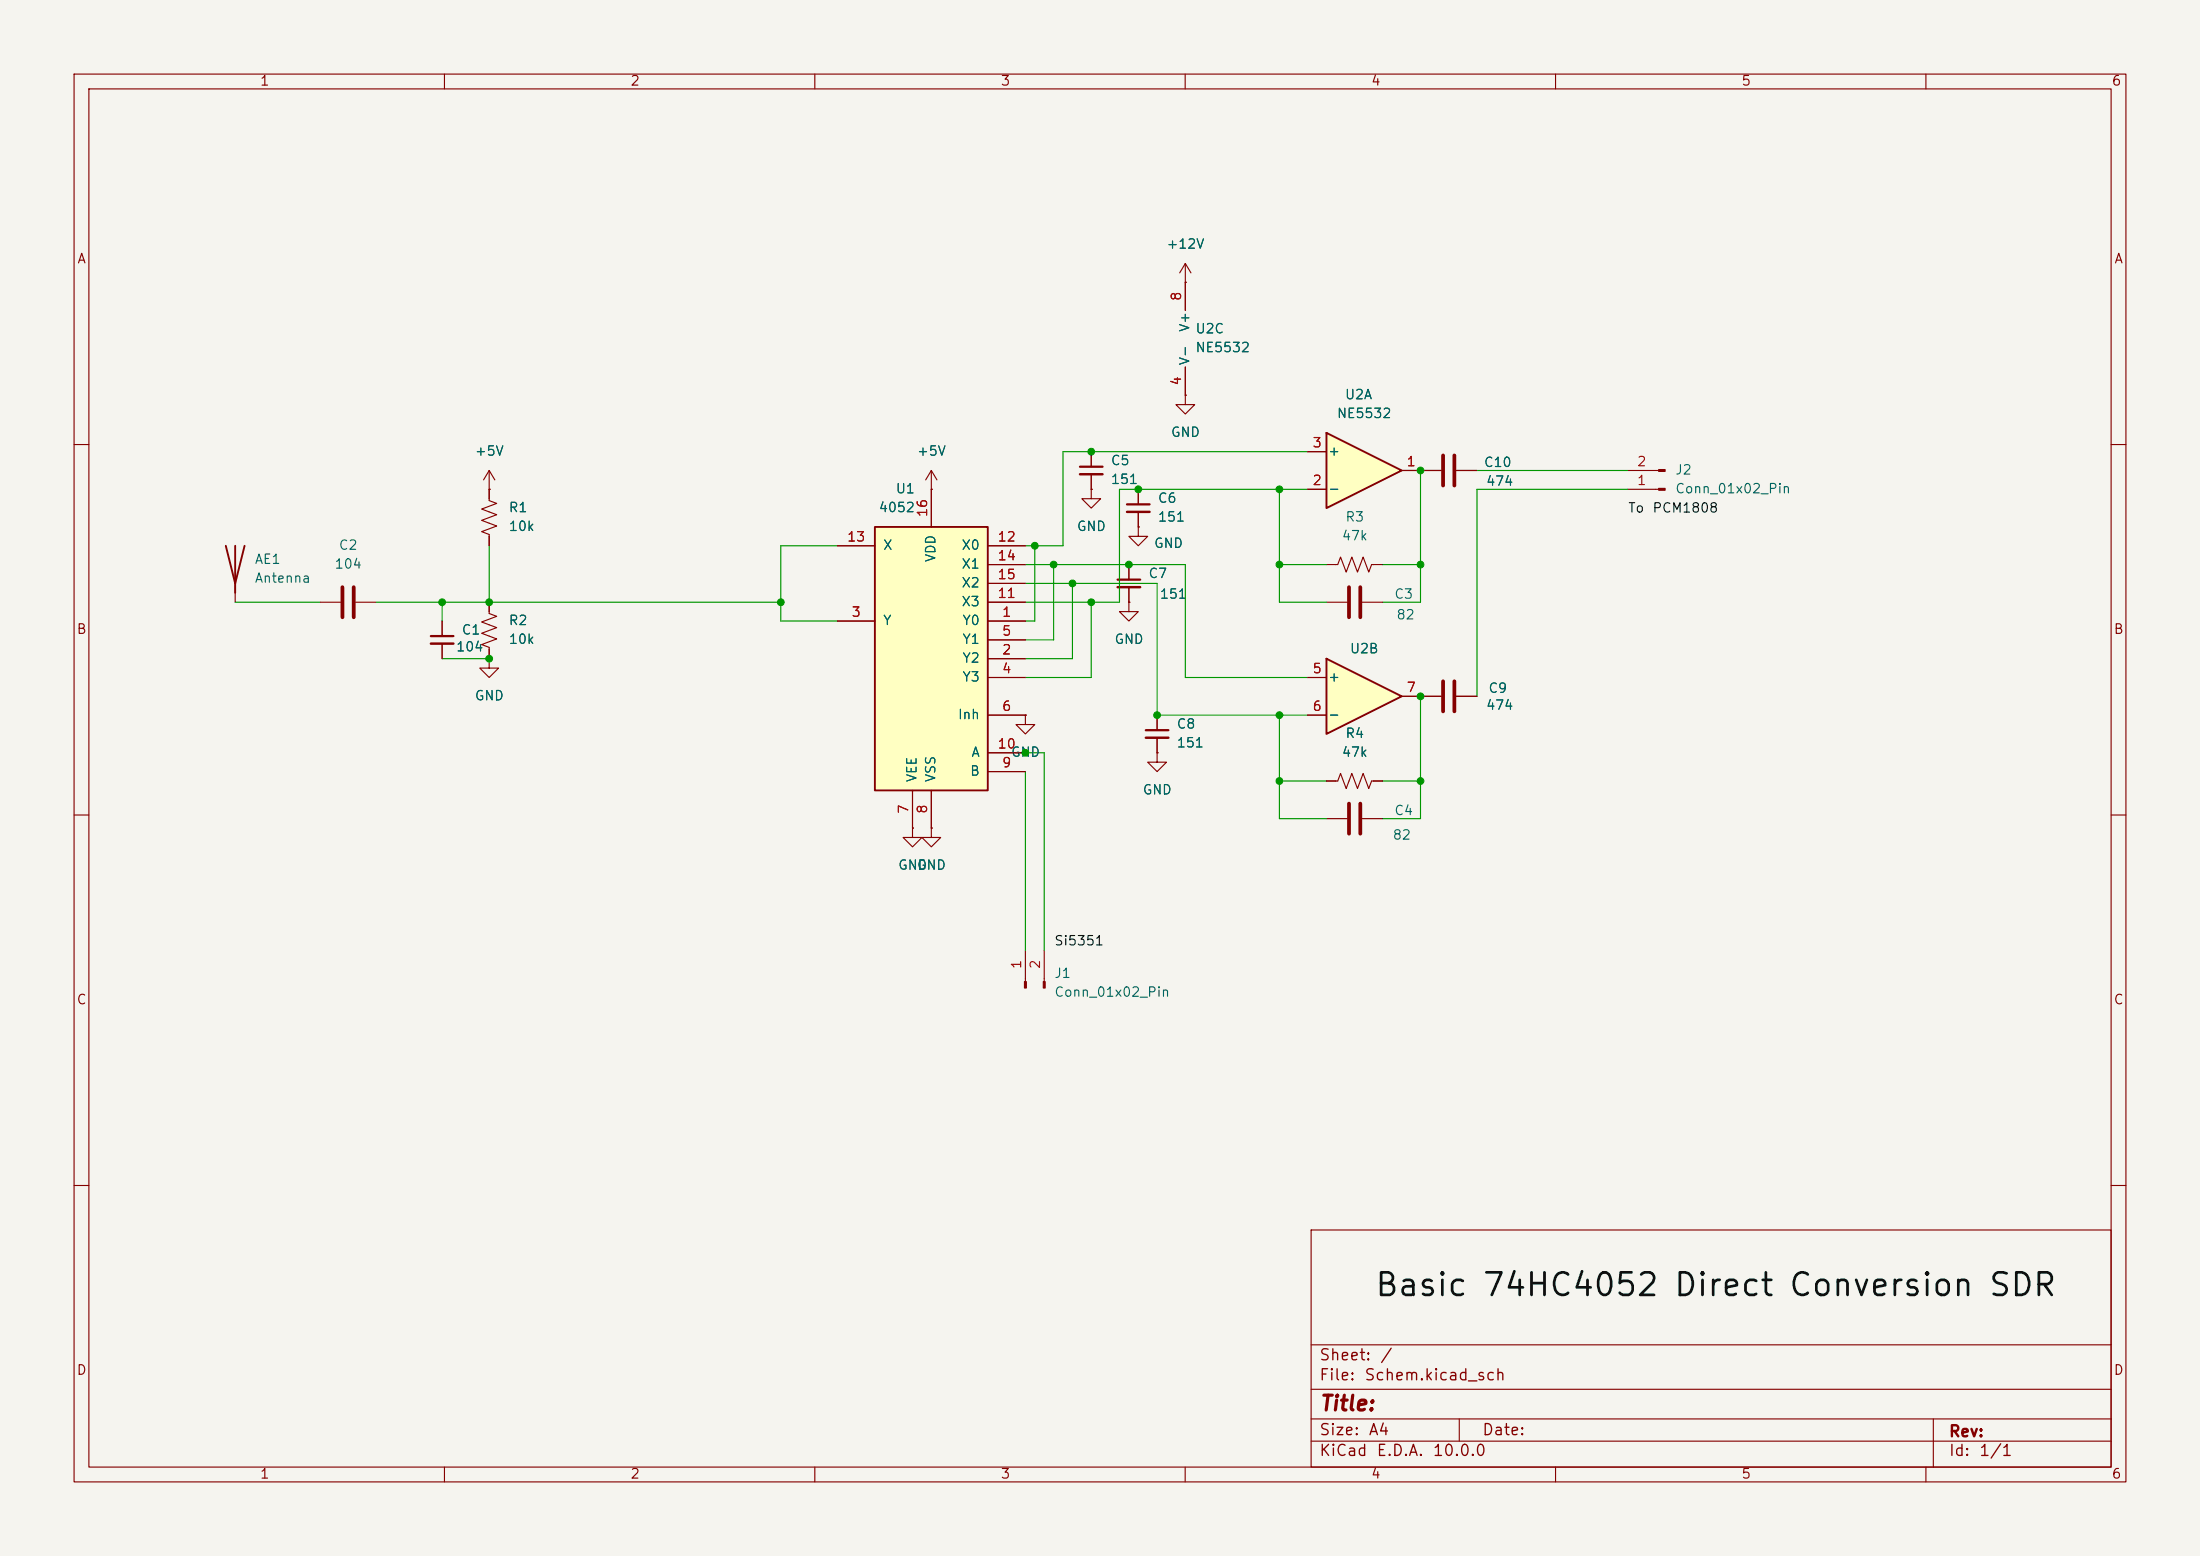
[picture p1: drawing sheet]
<svg xmlns="http://www.w3.org/2000/svg" width="297mm" height="210mm" viewBox="0 0 297 210" stroke-linecap="round" stroke-linejoin="round" font-family="sans-serif">
<path d="M0 0h297v210h-297z" fill="#f5f4ef" stroke="#f5f4ef" stroke-width=".14"/>
<g fill="none" stroke="#840000" stroke-width=".15">
<path d="M10 10h277v190h-277zM12 12h273v186h-273zM60 10v2M110 10v2M160 10v2M210 10v2M260 10v2M160 38.1h.1M160 35.6v6.3M160 35.6l-.7 1.2M160 35.6l.8 1.2M160 53.3v1.3h1.3l-1.3 1.3-1.3-1.3h1.3"/>
<path d="M160 53.3h.1M160 49.5v3.8M10 60h2M31.7 78.7v2.6M147.3 66v1.3h1.3l-1.3 1.3-1.3-1.3h1.3M147.3 66h.1M147.3 61v2M147.3 64v2M153.7 71.1v1.3h1.2l-1.2 1.3-1.3-1.3h1.3M153.7 71.1h.1M153.7 66v2.1M153.7 69.1v2"/>
<path d="M179.1 76.2h1.5l.4-1 .7 2 .8-2 .8 2 .7-2 .8 2 .4-1h1.5M191.8 63.5h2.8M196.6 63.5h2.8M219.7 63.5h4.2M219.7 66h4.2M285 60h2M43.2 81.3h2.8M48 81.3h2.8M59.7 83.8v2.1M59.7 86.9v2M66 81.3v1.5l1.1 .4-2.1 .7 2.1 .8-2.1 .8 2.1 .7-2.1 .8 1 .4v1.5M66 88.9v1.3h1.3l-1.3 1.2-1.2-1.2h1.2"/>
<path d="M66 88.9h.1M179.1 81.3h2.8M183.9 81.3h2.8M191.8 94h2.8M196.6 94h2.8M10 110h2M179.1 105.4h1.5l.4-1 .7 2 .8-2 .8 2 .7-2 .8 2 .4-1h1.5M179.1 110.5h2.8M183.9 110.5h2.8M285 110h2M138.4 128.3v4.2M141 128.3v4.2"/>
<path d="M10 160h2M177 166h108v32h-108zM285 160h2M60 198v2M110 198v2M160 198v2M177 194.5h108M177 191.5h108M177 187.5h108M177 181.5h108M197 191.5v3M210 198v2"/>
<path d="M260 198v2M261 191.5v6.5"/>
</g>
<path d="M46.2 79.2v4.1M47.8 79.2v4.1M182.1 79.2v4.1M183.6 79.2v4.1M194.8 61.5v4M196.3 61.5v4M194.8 91.9v4.1M196.3 91.9v4.1M182.1 108.5v4M183.6 108.5v4" fill="none" stroke="#840000" stroke-width=".51"/>
<g fill="#840000" stroke="#840000" stroke-width=".15">
<path d="M223.9 65.9h.9v.3h-.9z"/>
<path d="M223.9 63.4h.9v.2h-.9z"/>
<path d="M138.3 132.5h.3v.9h-.3z"/>
<path d="M140.8 132.5h.3v.9h-.3z"/>
</g>
<path d="M145.8 63h3M152.1 68.1h3.1M58.2 85.9h3" fill="none" stroke="#840000" stroke-width=".3"/>
<path d="M145.8 64h3M152.1 69.1h3.1M58.2 86.9h3" fill="none" stroke="#840000" stroke-width=".33"/>
<path d="M30.5 73.7l1.2 5 1.3-5M31.7 73.7v6.3" fill="none" stroke="#840000" stroke-width=".25"/>
<path d="M179.1 88.9l10.1 5.1-10.1 5.1z" fill="#ffffc2"/>
<path d="M179.1 88.9l10.1 5.1-10.1 5.1z" fill="none" stroke="#840000" stroke-width=".25"/>
<path d="M66 66h.1M66 63.5v4.1l1.1 .3-2.1 .8 2.1 .8-2.1 .7 2.1 .8-2.1 .8 1 .3v1.6M66 63.5l-.7 1.3M66 63.5l.8 1.3M176.5 91.4h2.6M176.5 96.5h2.6M189.2 94h2.6" fill="none" stroke="#840000" stroke-width=".15"/>
<path d="M179.1 58.4l10.1 5.1-10.1 5.1z" fill="#ffffc2"/>
<path d="M179.1 58.4l10.1 5.1-10.1 5.1z" fill="none" stroke="#840000" stroke-width=".25"/>
<path d="M125.7 66h.1M125.7 63.5l-.7 1.3M125.7 63.5l.8 1.3M125.7 63.5v2.5M176.5 66h2.6M176.5 61h2.6M189.2 63.5h2.6M156.2 101.6v1.3h1.3l-1.3 1.2-1.3-1.2h1.3M156.2 101.6h.1" fill="none" stroke="#840000" stroke-width=".15"/>
<path d="M118.1 71.1h15.2v35.6h-15.2z" fill="#ffffc2"/>
<path d="M118.1 71.1h15.2v35.6h-15.2z" fill="none" stroke="#840000" stroke-width=".25"/>
<g fill="none" stroke="#840000" stroke-width=".15">
<path d="M160 38.1h.1M160 38.1v3.8M160 53.3h.1M160 49.5v3.8M66 66h.1M66 66v1.3M66 72.4v1.3M113 73.7h5.1M125.7 66h.1M125.7 66v5.1M133.3 73.7h5.1M133.3 76.2h5.1"/>
<path d="M133.3 78.7h5.1M147.3 66h.1M147.3 61v2M147.3 64v2M152.4 76.2v2M152.4 79.2v2.1M153.7 71.1h.1M153.7 66v2.1M153.7 69.1v2M176.5 66h2.6M176.5 61h2.6M189.2 63.5h5.4"/>
<path d="M196.6 63.5h2.8M59.7 83.8v2.1M59.7 86.9v2M66 88.9h.1M66 81.3v1.3M66 87.6v1.3M113 83.8h5.1M133.3 83.8h5.1M133.3 88.9h5.1M133.3 91.4h5.1M133.3 86.4h5.1M133.3 96.5h5.1"/>
<path d="M133.3 81.3h5.1M138.4 96.5v1.3h1.3l-1.3 1.3-1.2-1.3h1.2M138.4 96.5h.1M152.4 81.3v1.3h1.3l-1.3 1.2-1.3-1.2h1.3M152.4 81.3h.1M156.2 96.5v2.1M156.2 99.6v2M176.5 91.4h2.6M176.5 96.5h2.6M189.2 94h5.4M196.6 94h2.8M123.2 111.8v1.2h1.3l-1.3 1.3-1.3-1.3h1.3"/>
<path d="M123.2 111.8h.1M123.2 106.7v5.1M125.7 111.8v1.2h1.3l-1.3 1.3-1.2-1.3h1.2M125.7 111.8h.1M125.7 106.7v5.1M133.3 104.1h5.1M133.3 101.6h5.1M156.2 101.6h.1M179.1 105.4h1.2M185.4 105.4h1.3"/>
</g>
<path d="M150.9 78.2h3M154.7 98.6h3" fill="none" stroke="#840000" stroke-width=".3"/>
<path d="M150.9 79.2h3M154.7 99.6h3" fill="none" stroke="#840000" stroke-width=".33"/>
<g fill="none" stroke="#009600" stroke-width=".15">
<path d="M66 73.7v7.6M113 73.7h-7.6v10.1h7.6M138.4 76.2h21.6v15.2h16.5M138.4 78.7h17.8v17.8h20.3M139.7 73.7v10.1h-1.3M142.2 76.2v10.2h-3.8M144.8 78.7v10.2h-6.4M172.7 76.2h6.4M172.7 66v15.3h6.4M176.5 66h-25.4v15.3h-12.7M176.5 61h-33v12.7h-5.1M186.7 76.2h5.1"/>
<path d="M191.8 63.5v17.8h-5.1M199.4 63.5h20.3M219.7 66h-20.3v28M31.7 81.3h11.5M50.8 81.3h54.6M59.7 81.3v2.5M59.7 88.9h6.3M147.3 81.3v10.1h-8.9M172.7 96.5v14h6.4M191.8 94v16.5h-5.1M137.2 101.6h3.8v26.7M138.4 104.1v24.2"/>
<path d="M172.7 105.4h6.4M186.7 105.4h5.1"/>
</g>
<g fill="#009600" stroke="#009600" stroke-width=".14">
<circle cx="142.2" cy="76.2" r=".46"/>
<circle cx="144.8" cy="78.7" r=".46"/>
<circle cx="153.7" cy="66" r=".46"/>
<circle cx="147.3" cy="61" r=".46"/>
<circle cx="172.7" cy="66" r=".46"/>
<circle cx="152.4" cy="76.2" r=".46"/>
<circle cx="105.4" cy="81.3" r=".46"/>
<circle cx="66" cy="88.9" r=".46"/>
<circle cx="66" cy="81.3" r=".46"/>
<circle cx="59.7" cy="81.3" r=".46"/>
<circle cx="191.8" cy="63.5" r=".46"/>
<circle cx="172.7" cy="105.4" r=".46"/>
<circle cx="172.7" cy="96.5" r=".46"/>
<circle cx="191.8" cy="105.4" r=".46"/>
<circle cx="191.8" cy="94" r=".46"/>
<circle cx="172.7" cy="76.2" r=".46"/>
<circle cx="191.8" cy="76.2" r=".46"/>
<circle cx="156.2" cy="96.5" r=".46"/>
<circle cx="147.3" cy="81.3" r=".46"/>
<circle cx="138.4" cy="101.6" r=".46"/>
<circle cx="139.7" cy="73.7" r=".46"/>
</g>
<g font-size="3" fill="#0f0f0f">
<text x="185.4" y="175.7">Basic</text>
<text x="199.9" y="175.7">74HC4052</text>
<text x="225.8" y="175.7">Direct</text>
<text x="241.3" y="175.7">Conversion</text>
<text x="268.3" y="175.7">SDR</text>
</g>
<text font-size="2" fill="#840000" x="178" y="190.9">Title:</text>
<g font-size="1.5" fill="#840000">
<text x="178" y="184">Sheet:</text>
<text x="186.2" y="184">/</text>
<text x="178" y="186.7">File:</text>
<text x="184.1" y="186.7">Schem.kicad_sch</text>
<text x="178" y="196.9">KiCad</text>
<text x="178" y="194.1">Size:</text>
<text x="184.7" y="194.1">A4</text>
<text x="185.7" y="196.9">E.D.A.</text>
<text x="193.3" y="196.9">10.0.0</text>
<text x="200" y="194.1">Date:</text>
<text x="263" y="194.3">Rev:</text>
<text x="263" y="196.9">Id:</text>
<text x="267.1" y="196.9">1/1</text>
</g>
<g font-size="1.3" fill="#840000">
<text x="35" y="11.9">1</text>
<text x="85" y="11.9">2</text>
<text x="135" y="11.9">3</text>
<text x="185" y="11.9">4</text>
<text x="235" y="11.9">5</text>
<text x="285" y="11.9">6</text>
<text x="10.3" y="35.9">A</text>
<text x="285.3" y="35.9">A</text>
<text x="10.3" y="85.9">B</text>
<text x="285.3" y="85.9">B</text>
<text x="10.3" y="135.9">C</text>
<text x="285.3" y="135.9">C</text>
<text x="10.3" y="185.9">D</text>
<text x="285.3" y="185.9">D</text>
<text x="35" y="199.9">1</text>
<text x="85" y="199.9">2</text>
<text x="135" y="199.9">3</text>
<text x="185" y="199.9">4</text>
<text x="235" y="199.9">5</text>
<text x="285" y="199.9">6</text>
</g>
<g font-size="1.3" fill="#006464">
<text x="157.4" y="33.9">+12V</text>
<text x="160.9" y="44.9" transform="rotate(-90 160.9 44.9)">V+</text>
<text x="161.3" y="47.9">NE5532</text>
<text x="161.3" y="45.3">U2C</text>
<text x="160.9" y="49.4" transform="rotate(-90 160.9 49.4)">V-</text>
<text x="158" y="59.3">GND</text>
<text x="180.4" y="56.7">NE5532</text>
<text x="181.5" y="54.2">U2A</text>
<text x="64" y="61.8">+5V</text>
<text x="123.7" y="61.8">+5V</text>
<text x="149.9" y="63.1">C5</text>
<text x="149.9" y="65.6">151</text>
<text x="179.2" y="61.8">+</text>
<text x="200.2" y="63.3">C10</text>
<text x="200.5" y="65.9">474</text>
<text x="226.1" y="64.4">J2</text>
<text x="68.6" y="69.4">R1</text>
<text x="68.6" y="72">10k</text>
<text x="118.5" y="69.4">4052</text>
<text x="120.8" y="66.9">U1</text>
<text x="145.3" y="72">GND</text>
<text x="156.2" y="68.2">C6</text>
<text x="156.2" y="70.7">151</text>
<text x="179.2" y="66.9">-</text>
<text x="181.5" y="70.7">R3</text>
<text x="226.1" y="66.9">Conn_01x02_Pin</text>
<text x="34.3" y="76.4">AE1</text>
<text x="45.1" y="77.1">104</text>
<text x="45.6" y="74.5">C2</text>
<text x="119.1" y="74.5">X</text>
<text x="126.6" y="76" transform="rotate(-90 126.6 76)">VDD</text>
<text x="129.7" y="74.5">X0</text>
<text x="129.7" y="77.1">X1</text>
<text x="155.7" y="74.3">GND</text>
<text x="181.1" y="73.3">47k</text>
<text x="34.3" y="79">Antenna</text>
<text x="129.7" y="82.1">X3</text>
<text x="129.7" y="79.6">X2</text>
<text x="154.9" y="78.3">C7</text>
<text x="156.5" y="81.1">151</text>
<text x="188.1" y="81.1">C3</text>
<text x="188.4" y="83.9">82</text>
<text x="61.5" y="88.2">104</text>
<text x="62.2" y="86">C1</text>
<text x="68.6" y="84.7">R2</text>
<text x="68.6" y="87.2">10k</text>
<text x="119.1" y="84.7">Y</text>
<text x="129.8" y="84.7">Y0</text>
<text x="129.8" y="89.8">Y2</text>
<text x="129.8" y="87.2">Y1</text>
<text x="150.4" y="87.2">GND</text>
<text x="182.1" y="88.5">U2B</text>
<text x="64" y="94.8">GND</text>
<text x="129.8" y="92.3">Y3</text>
<text x="179.2" y="92.3">+</text>
<text x="200.8" y="93.8">C9</text>
<text x="129.2" y="97.4">Inh</text>
<text x="158.8" y="98.7">C8</text>
<text x="158.8" y="101.2">151</text>
<text x="179.2" y="97.4">-</text>
<text x="181.5" y="99.9">R4</text>
<text x="200.5" y="96.1">474</text>
<text x="124.1" y="105.7" transform="rotate(-90 124.1 105.7)">VEE</text>
<text x="126.6" y="105.7" transform="rotate(-90 126.6 105.7)">VSS</text>
<text x="130.9" y="105">B</text>
<text x="131" y="102.5">A</text>
<text x="136.4" y="102.5">GND</text>
<text x="154.2" y="107.5">GND</text>
<text x="181.1" y="102.5">47k</text>
<text x="187.9" y="113.6">82</text>
<text x="188.1" y="110.3">C4</text>
<text x="121.2" y="117.7">GND</text>
<text x="123.7" y="117.7">GND</text>
<text x="142.2" y="132.3">J1</text>
<text x="142.2" y="134.8">Conn_01x02_Pin</text>
</g>
<g font-size="1.3" fill="#a90000">
<text x="159.8" y="40.7" transform="rotate(-90 159.8 40.7)">8</text>
<text x="159.8" y="52.1" transform="rotate(-90 159.8 52.1)">4</text>
<text x="177.1" y="65.8">2</text>
<text x="177.1" y="60.7">3</text>
<text x="189.8" y="63.2">1</text>
<text x="220.9" y="65.8">1</text>
<text x="220.9" y="63.2">2</text>
<text x="125.5" y="69.9" transform="rotate(-90 125.5 69.9)">16</text>
<text x="114.3" y="73.4">13</text>
<text x="134.6" y="73.4">12</text>
<text x="134.6" y="75.9">14</text>
<text x="114.9" y="83.6">3</text>
<text x="134.6" y="81">11</text>
<text x="134.6" y="78.5">15</text>
<text x="135.2" y="83.6">1</text>
<text x="135.2" y="88.6">2</text>
<text x="135.2" y="86.1">5</text>
<text x="135.2" y="91.2">4</text>
<text x="177.1" y="91.2">5</text>
<text x="189.8" y="93.7">7</text>
<text x="134.6" y="101.3">10</text>
<text x="135.2" y="96.3">6</text>
<text x="177.1" y="96.3">6</text>
<text x="135.2" y="103.9">9</text>
<text x="122.9" y="109.9" transform="rotate(-90 122.9 109.9)">7</text>
<text x="125.5" y="109.9" transform="rotate(-90 125.5 109.9)">8</text>
<text x="138.2" y="130.9" transform="rotate(-90 138.2 130.9)">1</text>
<text x="140.7" y="130.9" transform="rotate(-90 140.7 130.9)">2</text>
</g>
<g font-size="1.3" fill="#0f0f0f">
<text x="219.7" y="69.5">To</text>
<text x="223" y="69.5">PCM1808</text>
<text x="142.2" y="127.9">Si5351</text>
</g>
</svg>
